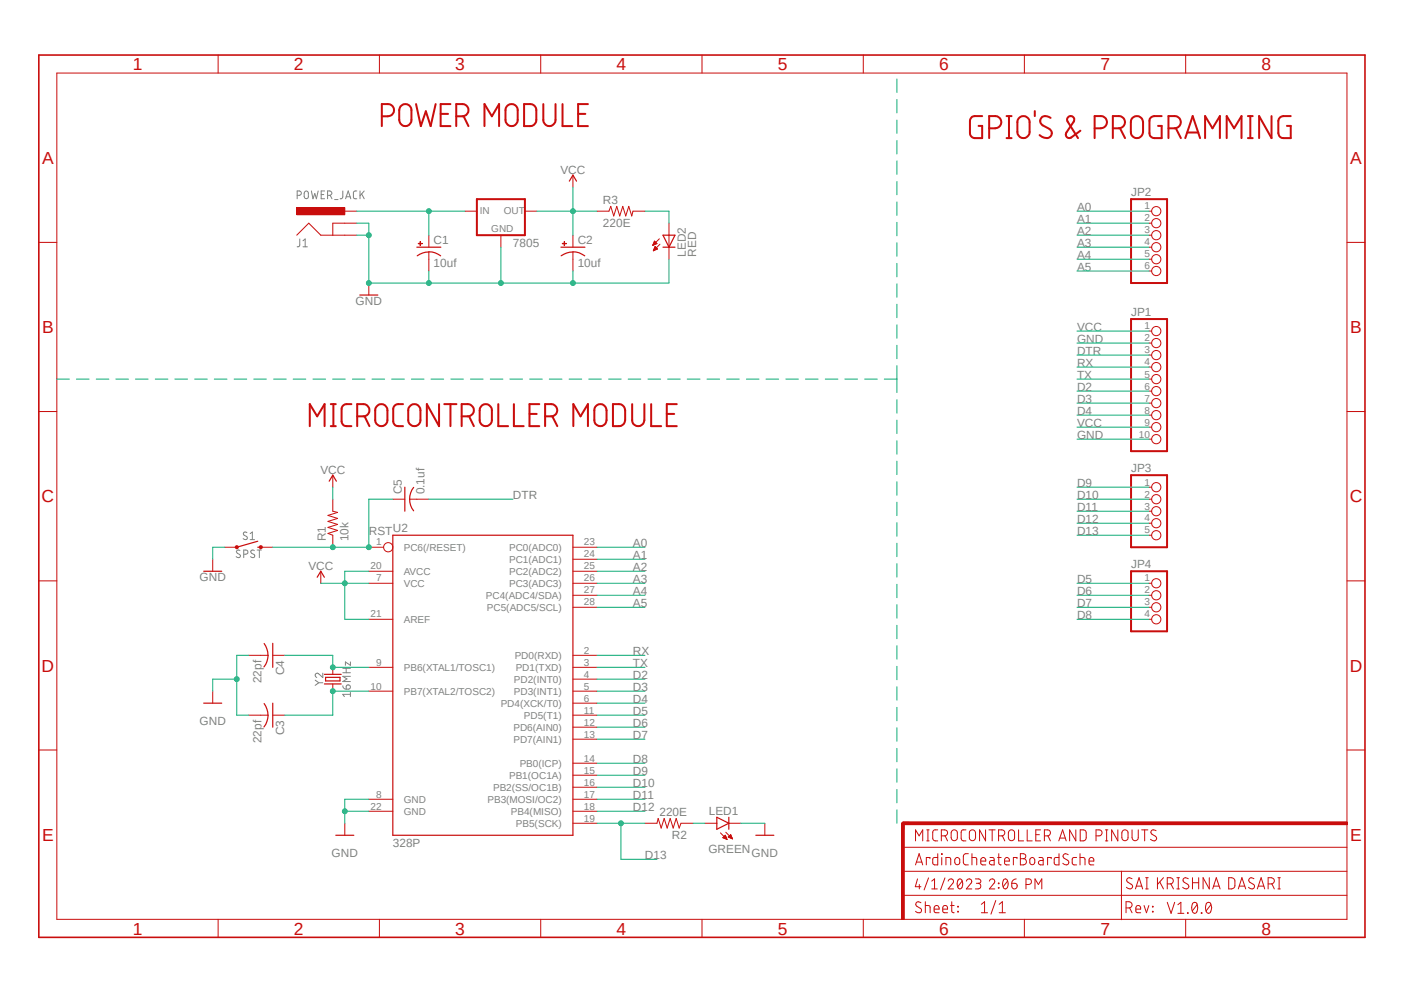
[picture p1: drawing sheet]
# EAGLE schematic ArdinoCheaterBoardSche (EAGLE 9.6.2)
CNAME: MICROCONTROLLER AND PINOUTS; CREVISION: V1.0.0; DESIGNER: DASARI SAI KRISHNA

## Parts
C1  10uf  CPOL-USE2,5-6E  [E2,5-6E]
C2  10uf  CPOL-USE2,5-6E  [E2,5-6E]
C3  22pf  C-US025-024X044  [C025-024X044]
C4  22pf  C-US025-024X044  [C025-024X044]
C5  0.1uf  C-US025-024X044  [C025-024X044]
F1  1206L  [1206L]
IC1  7805  78XXS  [78XXS]
J1  POWER_JACK  [POWER_JACK_PTH]
JP1  PINHD-1X10  [1X10]
JP2  PINHD-1X6  [1X06]
JP3  PINHD-1X5  [1X05]
JP4  PINHD-1X4  [1X04]
JP5  PINHD-1X3  [1X03]
LED1  GREEN  LED3MM  [LED3MM]
LED2  RED  LED3MM  [LED3MM]
R1  10k  R-US_0204/7  [0204/7]
R2  220E  R-US_0204/7  [0204/7]
R3  220E  R-US_0204/7  [0204/7]
S1  SPST  MOMENTARY-SWITCH-SPST-PTH-6.0MM  [TACTILE_SWITCH_PTH_6.0MM]
U2  328P  ATMEGA328P_PDIP  [DIP28]
Y2  16MHz  CRYSTAL-16MHZPTH-HC49US  [HC49US]

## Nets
!RESET: C5.1 JP5.3 R1.1 S1.3 U2.1(PC6(/RESET))
A0: JP2.1 U2.23(PC0(ADC0))
A1: JP2.2 U2.24(PC1(ADC1))
A2: JP2.3 U2.25(PC2(ADC2))
A3: JP2.4 U2.26(PC3(ADC3))
A4: JP2.5 U2.27(PC4(ADC4/SDA))
A5: JP2.6 U2.28(PC5(ADC5/SCL))
D2: JP1.6 U2.4(PD2(INT0))
D3: JP1.7 U2.5(PD3(INT1))
D4: JP1.8 U2.6(PD4(XCK/T0))
D5: JP4.1 U2.11(PD5(T1))
D6: JP4.2 U2.12(PD6(AIN0))
D7: JP4.3 U2.13(PD7(AIN1))
D8: JP4.4 U2.14(PB0(ICP))
D9: JP3.1 U2.15(PB1(OC1A))
D10: JP3.2 U2.16(PB2(SS/OC1B))
D11: JP3.3 U2.17(PB3(MOSI/OC2))
D12: JP3.4 U2.18(PB4(MISO))
D13: JP3.5 R2.2 U2.19(PB5(SCK))
DTR: C5.2 JP1.3
GND: C1.- C2.- C3.2 C4.2 IC1.GND J1.GND J1.GNDBREAK JP1.2 JP1.10 JP5.2 LED1.K(C) LED2.K(C) S1.1 U2.8(GND) U2.22(GND)
N$1: C1.+ F1.P$2 IC1.IN
N$3: C3.1 U2.10(PB7(XTAL2/TOSC2)) Y2.1
N$4: C4.1 U2.9(PB6(XTAL1/TOSC1)) Y2.2
N$5: LED1.A R2.1
N$6: LED2.A R3.2
N$7: F1.P$1 J1.PWR
RX: JP1.4 U2.2(PD0(RXD))
TX: JP1.5 U2.3(PD1(TXD))
VCC: C2.+ IC1.OUT JP1.1 JP1.9 JP5.1 R1.2 R3.1 U2.7(VCC) U2.20(AVCC) U2.21(AREF)

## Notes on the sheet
- POWER MODULE
- GPIO'S & PROGRAMMING
- MICROCONTROLLER MODULE

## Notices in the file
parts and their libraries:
SparkFun-Connectors: Licensing: Creative Commons ShareAlike 4.0 International - https://creativecommons.org/licenses/by-sa/4.0
